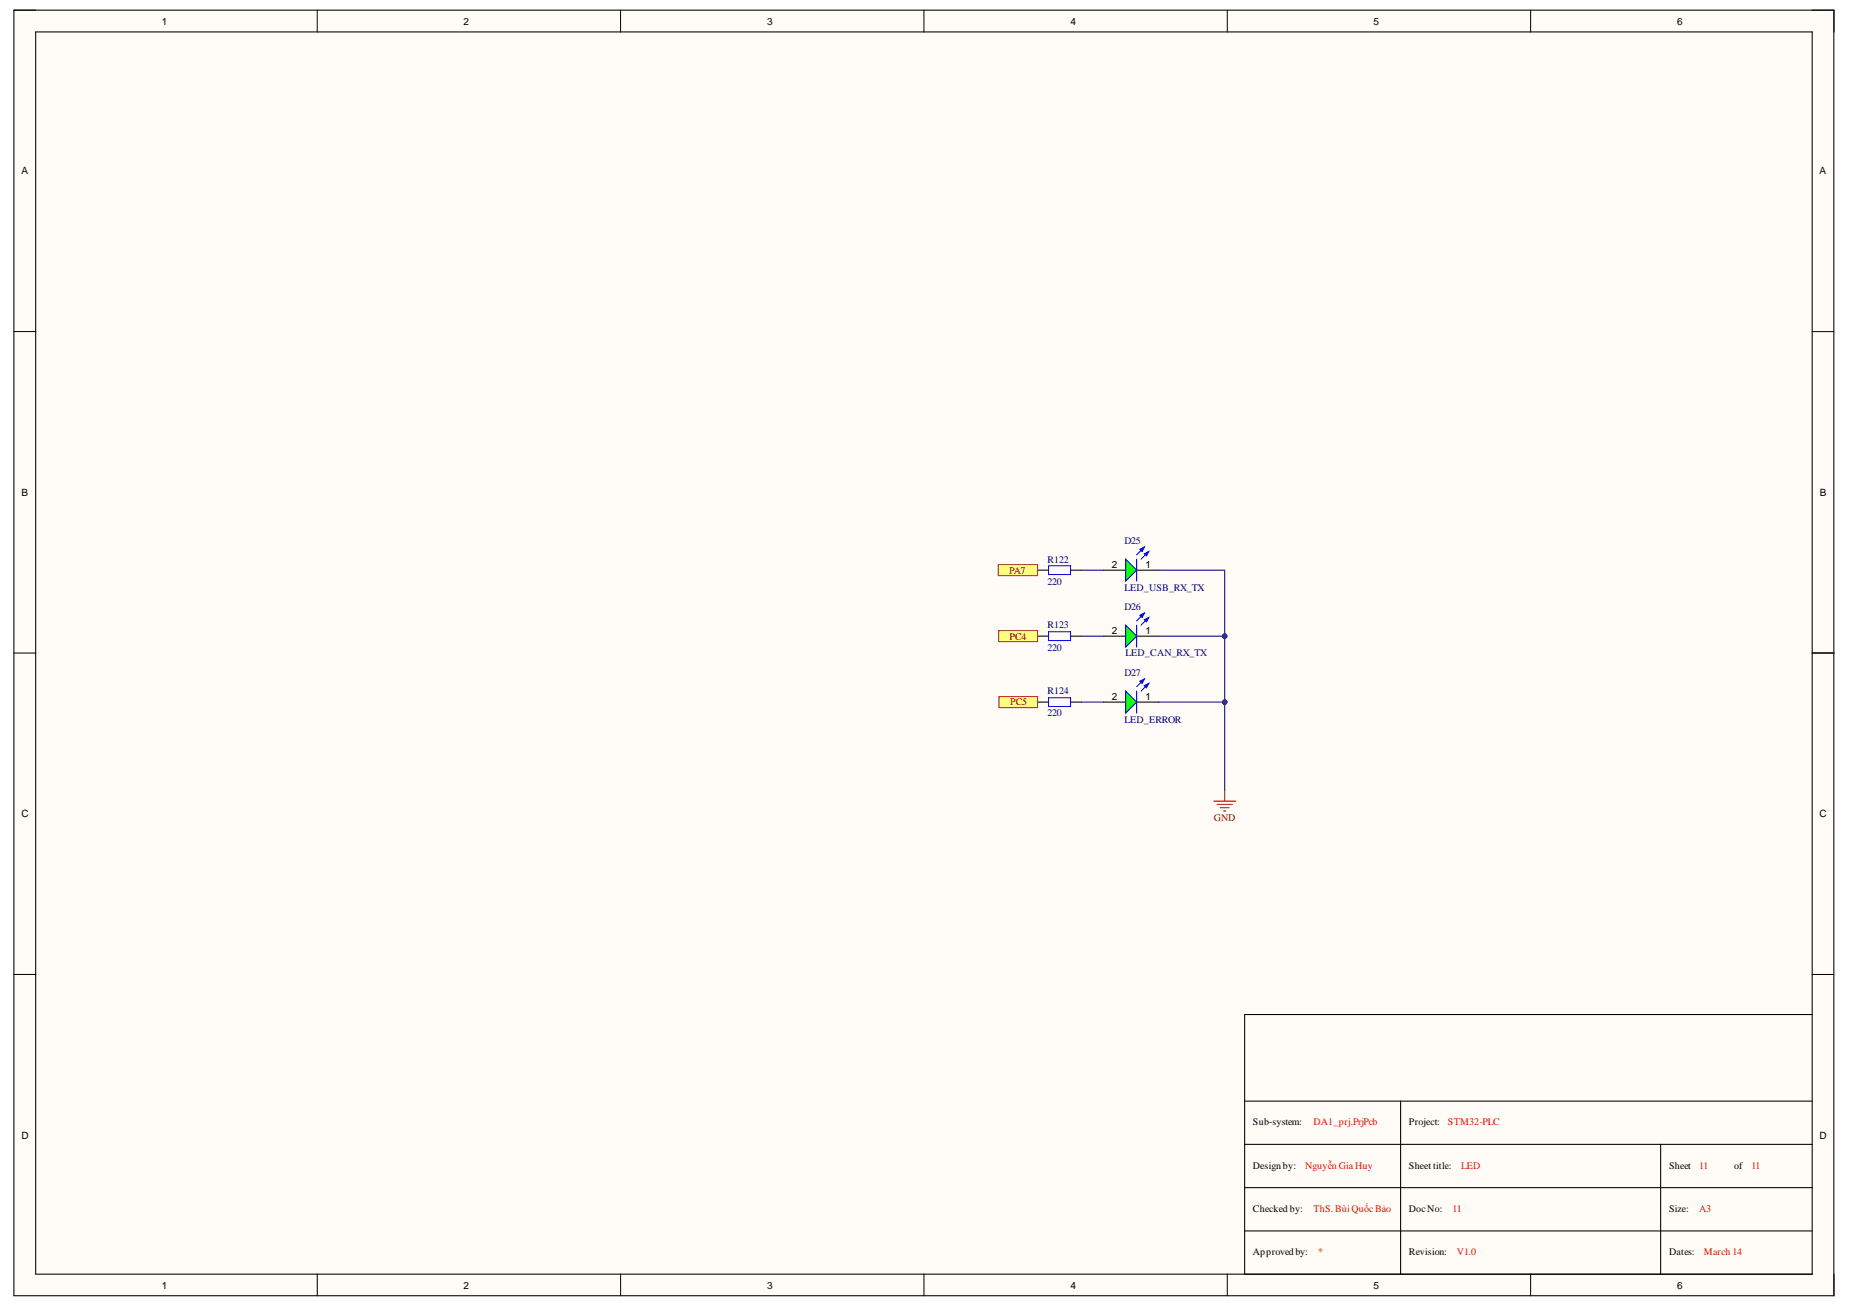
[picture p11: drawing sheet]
<svg xmlns="http://www.w3.org/2000/svg" width="297mm" height="210mm" viewBox="0 0 297 210" stroke-linecap="round" stroke-linejoin="round" font-family="sans-serif">
<g fill="#fffcf8">
<path d="M2.2 1.6h292.3v206.5h-292.3z" fill-rule="evenodd"/>
<path d="M5.8 5.2h285.1v199.4h-285.1z" fill-rule="evenodd"/>
</g>
<g fill="none" stroke="#000" stroke-width=".16">
<path d="M2.2 1.6h3.6M50.9 1.6v3.6M99.6 1.6v3.6M148.3 1.6v3.6M197.1 1.6v3.6M245.8 1.6v3.6M290.9 1.6h3.6v3.6M2.2 53.3h3.6M290.9 53.3h3.6M2.2 104.9h3.6M290.9 104.9h3.6M2.2 156.5h3.6"/>
<path d="M290.9 156.5h3.6M50.9 204.6v3.5M99.6 204.6v3.5M148.4 204.6v3.5M197.1 204.6v3.5M245.8 204.6v3.5M294.5 204.6v3.5"/>
</g>
<path d="M2.2 1.6h292.2v206.5h-292.2zM5.7 5.1h285.3v199.5h-285.3zM177.2 91.6h3.5M182.5 91.6h3.5M291 104.9h3.5M199.8 176.8h91.2M224.9 176.8v27.8M291 162.9h-91.2v41.7M199.8 183.8h91.2M199.8 190.7h91.2M199.8 197.7h91.2M266.6 183.8v20.8" fill="none" stroke="#000" stroke-width=".17"/>
<path d="M180.7 89.8l1.8 1.8-1.8 1.7z" fill="#0f0"/>
<path d="M180.7 89.8l1.8 1.8-1.8 1.7zM183.7 87.9l-1.2 1.2M184.4 88.6l-1.2 1.2" fill="none" stroke="#00f" stroke-width=".17"/>
<path d="M183.7 88.9l.7-.3-.3 .7z" fill="#00f"/>
<path d="M183.7 88.9l.7-.3-.3 .7z" fill="none" stroke="#00f" stroke-width=".17"/>
<path d="M183 88.2l.7-.3-.3 .7z" fill="#00f"/>
<path d="M182.5 89.8v3.5M183 88.2l.7-.3-.3 .7z" fill="none" stroke="#00f" stroke-width=".17"/>
<path d="M177.2 102.2h3.5M182.5 102.2h3.5" fill="none" stroke="#000" stroke-width=".17"/>
<path d="M180.7 100.4l1.8 1.8-1.8 1.7z" fill="#0f0"/>
<path d="M183.7 98.5l-1.2 1.2M184.4 99.2l-1.2 1.2M180.7 100.4l1.8 1.8-1.8 1.7z" fill="none" stroke="#00f" stroke-width=".17"/>
<path d="M183.7 99.5l.7-.3-.3 .7z" fill="#00f"/>
<path d="M183.7 99.5l.7-.3-.3 .7z" fill="none" stroke="#00f" stroke-width=".17"/>
<path d="M183 98.8l.7-.3-.3 .7z" fill="#00f"/>
<path d="M183 98.8l.7-.3-.3 .7zM182.5 100.4v3.5" fill="none" stroke="#00f" stroke-width=".17"/>
<path d="M177.2 112.8h3.5M182.5 112.8h3.5" fill="none" stroke="#000" stroke-width=".17"/>
<path d="M180.7 111l1.8 1.8-1.8 1.7z" fill="#0f0"/>
<path d="M180.7 111l1.8 1.8-1.8 1.7zM183.7 109l-1.2 1.3M184.4 109.8l-1.2 1.2" fill="none" stroke="#00f" stroke-width=".17"/>
<path d="M183.7 110.1l.7-.3-.3 .7z" fill="#00f"/>
<path d="M183.7 110.1l.7-.3-.3 .7z" fill="none" stroke="#00f" stroke-width=".17"/>
<path d="M183 109.4l.7-.4-.3 .8z" fill="#00f"/>
<path d="M168.4 90.9h3.5v1.4h-3.5zM168.4 101.5h3.5v1.4h-3.5zM168.4 112.1h3.5v1.4h-3.5zM182.5 111v3.5M183 109.4l.7-.4-.3 .8z" fill="none" stroke="#00f" stroke-width=".17"/>
<path d="M194.9 128.7h3.5M195.4 129.2h2.5M195.9 129.7h1.4M196.5 130.2h.3M196.6 126.9v1.8" fill="none" stroke="#800000" stroke-width=".17"/>
<path d="M166.6 91.6h1.8M171.9 91.6h1.8M166.6 102.2h1.8M166.6 112.8h1.8M171.9 102.2h1.8M171.9 112.8h1.8" fill="none" stroke="#000" stroke-width=".17"/>
<path d="M160.3 90.7h6.3v1.7h-6.3z" fill-rule="evenodd" fill="#ffff80"/>
<path d="M160.3 90.7h6.3v1.7h-6.3z" fill="none" stroke="#800000" stroke-width=".16"/>
<path d="M160.4 101.3h6.2v1.7h-6.2z" fill-rule="evenodd" fill="#ffff80"/>
<path d="M160.4 101.3h6.2v1.7h-6.2z" fill="none" stroke="#800000" stroke-width=".16"/>
<path d="M160.4 111.9h6.2v1.7h-6.2z" fill-rule="evenodd" fill="#ffff80"/>
<path d="M160.4 111.9h6.2v1.7h-6.2z" fill="none" stroke="#800000" stroke-width=".16"/>
<path d="M186 91.6h10.6v35.3" fill="none" stroke="#000080" stroke-width=".17"/>
<circle cx="196.6" cy="102.2" r=".35" fill="#000080"/>
<circle cx="196.6" cy="102.2" r=".35" fill="none" stroke="#000080" stroke-width=".16"/>
<circle cx="196.6" cy="112.8" r=".35" fill="#000080"/>
<circle cx="196.6" cy="112.8" r=".35" fill="none" stroke="#000080" stroke-width=".16"/>
<path d="M186 102.2h10.6" fill="none" stroke="#000080" stroke-width=".17"/>
<circle cx="196.6" cy="102.2" r=".35" fill="#000080"/>
<circle cx="196.6" cy="102.2" r=".35" fill="none" stroke="#000080" stroke-width=".16"/>
<path d="M186 112.8h10.6" fill="none" stroke="#000080" stroke-width=".17"/>
<circle cx="196.6" cy="112.8" r=".35" fill="#000080"/>
<circle cx="196.6" cy="112.8" r=".35" fill="none" stroke="#000080" stroke-width=".16"/>
<path d="M173.7 91.6h3.5M173.7 102.2h3.5M173.7 112.8h3.5" fill="none" stroke="#000080" stroke-width=".17"/>
<g font-size="1.6">
<text x="26" y="4">1</text>
<text x="74.4" y="4">2</text>
<text x="123.2" y="4">3</text>
<text x="171.9" y="4">4</text>
<text x="220.5" y="4">5</text>
<text x="269.3" y="4">6</text>
<text x="3.5" y="28">A</text>
<text x="292.1" y="28">A</text>
<text x="3.5" y="79.6">B</text>
<text x="292.2" y="79.6">B</text>
<text x="178.5" y="91.2">2</text>
<text x="183.9" y="91.2">1</text>
<text x="178.5" y="101.9">2</text>
<text x="183.9" y="101.9">1</text>
<text x="178.5" y="112.4">2</text>
<text x="183.9" y="112.4">1</text>
<text x="3.5" y="131.3">C</text>
<text x="292.1" y="131.3">C</text>
<text x="3.5" y="182.8">D</text>
<text x="201.2" y="180.6">Sub-system:</text>
<text x="226.2" y="180.6">Project:</text>
<text x="292.1" y="182.8">D</text>
<text x="201.2" y="187.7">Design by:</text>
<text x="226.2" y="187.7">Sheet title:</text>
<text x="268" y="187.7">Sheet</text>
<text x="278.4" y="187.7">of</text>
<text x="201.2" y="194.6">Checked by:</text>
<text x="226.2" y="194.6">DocNo:</text>
<text x="268" y="194.6">Size:</text>
<text x="201.2" y="201.5">Approved by:</text>
<text x="226.2" y="201.5">Revision:</text>
<text x="268" y="201.5">Dates:</text>
<text x="26" y="206.9">1</text>
<text x="74.4" y="206.9">2</text>
<text x="123.2" y="206.9">3</text>
<text x="171.9" y="206.9">4</text>
<text x="220.5" y="206.9">5</text>
<text x="269.3" y="206.9">6</text>
</g>
<g font-size="1.6" fill="#000080">
<text x="180.5" y="87.3">D25</text>
<text x="168.2" y="90.4">R122</text>
<text x="168.2" y="93.9">220</text>
<text x="180.5" y="94.9">LED_USB_RX_TX</text>
<text x="168.2" y="100.9">R123</text>
<text x="180.5" y="98">D26</text>
<text x="168.2" y="104.5">220</text>
<text x="180.7" y="105.3">LED_CAN_RX_TX</text>
<text x="168.2" y="111.5">R124</text>
<text x="180.5" y="108.5">D27</text>
<text x="168.2" y="115">220</text>
<text x="180.5" y="116.1">LED_ERROR</text>
</g>
<g font-size="1.6" fill="#800000">
<text x="162" y="92.1">PA7</text>
<text x="162.1" y="102.7">PC4</text>
<text x="162.2" y="113.3">PC5</text>
<text x="194.9" y="131.9">GND</text>
</g>
<g font-size="1.6" fill="#f00">
<text x="210.9" y="180.6">DA1_prj.PrjPcb</text>
<text x="232.5" y="180.6">STM32-PLC</text>
<text x="209.6" y="187.7">Nguyễn Gia Huy</text>
<text x="234.6" y="187.7">LED</text>
<text x="272.8" y="187.7">11</text>
<text x="281.2" y="187.7">11</text>
<text x="210.9" y="194.6">ThS. BùiQuốcBảo</text>
<text x="233.2" y="194.6">11</text>
<text x="272.8" y="194.6">A3</text>
<text x="211.7" y="201.5">*</text>
<text x="233.9" y="201.5">V1.0</text>
<text x="273.6" y="201.5">March 14</text>
</g>
</svg>
